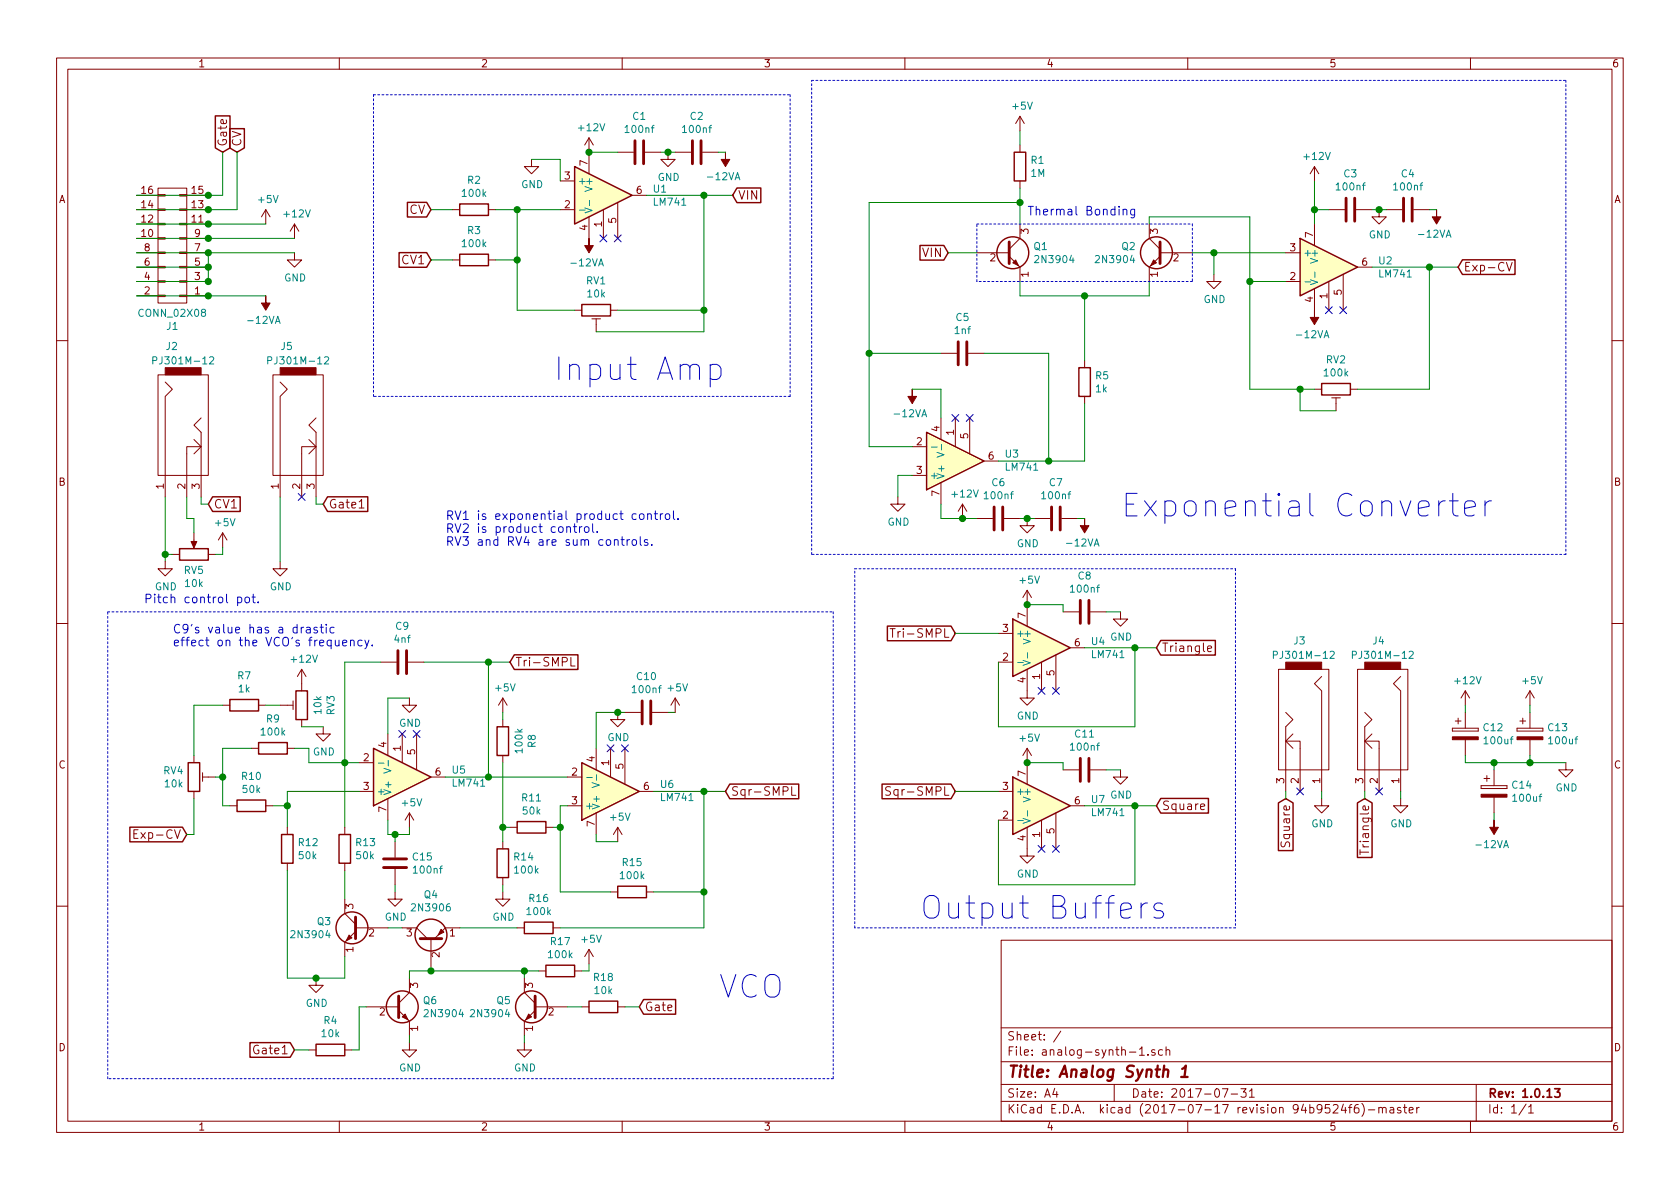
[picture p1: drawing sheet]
EESchema Schematic File Version 2
LIBS:power
LIBS:device
LIBS:transistors
LIBS:conn
LIBS:linear
LIBS:regul
LIBS:74xx
LIBS:cmos4000
LIBS:adc-dac
LIBS:memory
LIBS:xilinx
LIBS:microcontrollers
LIBS:dsp
LIBS:microchip
LIBS:analog_switches
LIBS:motorola
LIBS:texas
LIBS:intel
LIBS:audio
LIBS:interface
LIBS:digital-audio
LIBS:philips
LIBS:display
LIBS:cypress
LIBS:siliconi
LIBS:opto
LIBS:atmel
LIBS:contrib
LIBS:valves
LIBS:eurocad
LIBS:analog-synth-1-cache
EELAYER 26 0
EELAYER END
$Descr A4 11693 8268
encoding utf-8
Sheet 1 1
Title "Analog Synth 1"
Date "2017-07-31"
Rev "1.0.13"
Comp ""
Comment1 ""
Comment2 ""
Comment3 ""
Comment4 ""
$EndDescr
$Comp
L CONN_02X08 J1
U 1 1
P 1200 1700
F 0 "J1" H 1200 2265 50  0000 C CNN
F 1 "CONN_02X08" H 1200 2174 50  0000 C CNN
F 2 "Pin_Headers:Pin_Header_Straight_2x08_Pitch2.54mm" H 1200 500 50  0001 C CNN
F 3 "" H 1200 500 50  0001 C CNN
	1    1200 1700
	-1   0    0    1   
$EndComp
$Comp
L +12V #PWR01
U 1 1
P 2050 1650
F 0 "#PWR01" H 2050 1500 50  0001 C CNN
F 1 "+12V" H 2065 1823 50  0000 C CNN
F 2 "" H 2050 1650 50  0001 C CNN
F 3 "" H 2050 1650 50  0001 C CNN
	1    2050 1650
	1    0    0    -1  
$EndComp
$Comp
L +5V #PWR02
U 1 1
P 1850 1550
F 0 "#PWR02" H 1850 1400 50  0001 C CNN
F 1 "+5V" H 1865 1723 50  0000 C CNN
F 2 "" H 1850 1550 50  0001 C CNN
F 3 "" H 1850 1550 50  0001 C CNN
	1    1850 1550
	1    0    0    -1  
$EndComp
$Comp
L -12VA #PWR03
U 1 1
P 1850 2050
F 0 "#PWR03" H 1850 1900 50  0001 C CNN
F 1 "-12VA" H 1865 2223 50  0000 C CNN
F 2 "" H 1850 2050 50  0001 C CNN
F 3 "" H 1850 2050 50  0001 C CNN
	1    1850 2050
	-1   0    0    1   
$EndComp
$Comp
L GND #PWR04
U 1 1
P 2050 1750
F 0 "#PWR04" H 2050 1500 50  0001 C CNN
F 1 "GND" H 2055 1577 50  0000 C CNN
F 2 "" H 2050 1750 50  0001 C CNN
F 3 "" H 2050 1750 50  0001 C CNN
	1    2050 1750
	1    0    0    -1  
$EndComp
Wire Wire Line
	950  1550 1450 1550
Wire Wire Line
	1450 1550 1850 1550
Connection ~ 1450 1550
Wire Wire Line
	950  1650 1450 1650
Wire Wire Line
	1450 1650 2050 1650
Connection ~ 1450 1650
Wire Wire Line
	950  1750 1450 1750
Wire Wire Line
	1450 1750 2050 1750
Connection ~ 1450 1750
Wire Wire Line
	1450 1750 1450 1850
Wire Wire Line
	1450 1850 1450 1950
Connection ~ 1450 1850
Wire Wire Line
	1450 1950 950  1950
Wire Wire Line
	1450 1850 950  1850
Wire Wire Line
	950  2050 1450 2050
Wire Wire Line
	1450 2050 1850 2050
Connection ~ 1450 2050
Text GLabel 1550 1050 1    60   Input ~ 0
Gate
Text GLabel 1650 1050 1    60   Input ~ 0
CV
Wire Wire Line
	1550 1350 1550 1050
Wire Wire Line
	950  1350 1450 1350
Wire Wire Line
	1450 1350 1550 1350
Wire Wire Line
	1650 1450 1650 1050
Wire Wire Line
	950  1450 1450 1450
Wire Wire Line
	1450 1450 1650 1450
Connection ~ 1450 1350
Connection ~ 1450 1450
Connection ~ 1450 1950
$Comp
L LM741 U1
U 1 1
P 4200 1350
F 0 "U1" H 4541 1396 50  0000 L CNN
F 1 "LM741" H 4541 1305 50  0000 L CNN
F 2 "Housings_DIP:DIP-8_W7.62mm" H 4250 1400 50  0001 C CNN
F 3 "" H 4350 1500 50  0001 C CNN
	1    4200 1350
	1    0    0    -1  
$EndComp
Text GLabel 1450 3500 2    60   Input ~ 0
CV1
Wire Wire Line
	1400 3500 1450 3500
$Comp
L R R2
U 1 1
P 3300 1450
F 0 "R2" V 3093 1450 50  0000 C CNN
F 1 "100k" V 3184 1450 50  0000 C CNN
F 2 "Resistors_THT:R_Axial_DIN0207_L6.3mm_D2.5mm_P10.16mm_Horizontal" V 3230 1450 50  0001 C CNN
F 3 "" H 3300 1450 50  0001 C CNN
	1    3300 1450
	0    1    1    0   
$EndComp
$Comp
L GND #PWR05
U 1 1
P 3700 1100
F 0 "#PWR05" H 3700 850 50  0001 C CNN
F 1 "GND" H 3705 927 50  0000 C CNN
F 2 "" H 3700 1100 50  0001 C CNN
F 3 "" H 3700 1100 50  0001 C CNN
	1    3700 1100
	1    0    0    -1  
$EndComp
Wire Wire Line
	3900 1250 3900 1100
Wire Wire Line
	3900 1100 3700 1100
Wire Wire Line
	3450 1450 3600 1450
Wire Wire Line
	3600 1450 3900 1450
$Comp
L POT_TRIM RV1
U 1 1
P 4150 2150
F 0 "RV1" V 3943 2150 50  0000 C CNN
F 1 "10k" V 4034 2150 50  0000 C CNN
F 2 "Potentiometers:Potentiometer_Trimmer_Bourns_3296Y" H 4150 2150 50  0001 C CNN
F 3 "" H 4150 2150 50  0001 C CNN
	1    4150 2150
	0    1    1    0   
$EndComp
$Comp
L -12VA #PWR06
U 1 1
P 4100 1650
F 0 "#PWR06" H 4100 1500 50  0001 C CNN
F 1 "-12VA" H 4115 1823 50  0000 C CNN
F 2 "" H 4100 1650 50  0001 C CNN
F 3 "" H 4100 1650 50  0001 C CNN
	1    4100 1650
	-1   0    0    1   
$EndComp
$Comp
L +12V #PWR07
U 1 1
P 4100 1050
F 0 "#PWR07" H 4100 900 50  0001 C CNN
F 1 "+12V" H 4115 1223 50  0000 C CNN
F 2 "" H 4100 1050 50  0001 C CNN
F 3 "" H 4100 1050 50  0001 C CNN
	1    4100 1050
	1    0    0    -1  
$EndComp
Wire Wire Line
	4300 2150 4900 2150
Wire Wire Line
	4500 1350 4900 1350
Wire Wire Line
	4900 1350 5100 1350
Wire Wire Line
	4900 2300 4150 2300
Connection ~ 4900 2150
Wire Wire Line
	4900 1350 4900 2150
Wire Wire Line
	4900 2150 4900 2300
Connection ~ 3600 1450
Text GLabel 3000 1450 0    60   Input ~ 0
CV
Text GLabel 3000 1800 0    60   Input ~ 0
CV1
$Comp
L R R3
U 1 1
P 3300 1800
F 0 "R3" V 3093 1800 50  0000 C CNN
F 1 "100k" V 3184 1800 50  0000 C CNN
F 2 "Resistors_THT:R_Axial_DIN0207_L6.3mm_D2.5mm_P10.16mm_Horizontal" V 3230 1800 50  0001 C CNN
F 3 "" H 3300 1800 50  0001 C CNN
	1    3300 1800
	0    1    1    0   
$EndComp
Wire Wire Line
	3600 1800 3450 1800
Connection ~ 3600 1800
Wire Wire Line
	3150 1450 3000 1450
Wire Wire Line
	3150 1800 3000 1800
Text GLabel 5100 1350 2    60   Input ~ 0
VIN
Connection ~ 4900 1350
Wire Notes Line
	2600 650  5500 650 
Wire Notes Line
	5500 650  5500 2750
Wire Notes Line
	5500 2750 2600 2750
Wire Notes Line
	2600 2750 2600 650 
Text Notes 3850 2650 0    157  ~ 0
Input Amp
$Comp
L LM741 U3
U 1 1
P 6650 3200
F 0 "U3" H 6991 3154 50  0000 L CNN
F 1 "LM741" H 6991 3245 50  0000 L CNN
F 2 "Housings_DIP:DIP-8_W7.62mm" H 6700 3250 50  0001 C CNN
F 3 "" H 6800 3350 50  0001 C CNN
	1    6650 3200
	1    0    0    1   
$EndComp
$Comp
L -12VA #PWR08
U 1 1
P 6350 2700
F 0 "#PWR08" H 6350 2550 50  0001 C CNN
F 1 "-12VA" H 6365 2873 50  0000 C CNN
F 2 "" H 6350 2700 50  0001 C CNN
F 3 "" H 6350 2700 50  0001 C CNN
	1    6350 2700
	-1   0    0    1   
$EndComp
$Comp
L +12V #PWR09
U 1 1
P 6700 3600
F 0 "#PWR09" H 6700 3450 50  0001 C CNN
F 1 "+12V" H 6715 3773 50  0000 C CNN
F 2 "" H 6700 3600 50  0001 C CNN
F 3 "" H 6700 3600 50  0001 C CNN
	1    6700 3600
	1    0    0    -1  
$EndComp
Wire Wire Line
	6550 3600 6700 3600
Wire Wire Line
	6700 3600 6800 3600
Wire Wire Line
	6550 3600 6550 3500
Wire Wire Line
	6550 2900 6550 2700
Wire Wire Line
	6550 2700 6350 2700
$Comp
L GND #PWR010
U 1 1
P 6250 3450
F 0 "#PWR010" H 6250 3200 50  0001 C CNN
F 1 "GND" H 6255 3277 50  0000 C CNN
F 2 "" H 6250 3450 50  0001 C CNN
F 3 "" H 6250 3450 50  0001 C CNN
	1    6250 3450
	1    0    0    -1  
$EndComp
Wire Wire Line
	6350 3300 6250 3300
Wire Wire Line
	6250 3300 6250 3450
$Comp
L C C5
U 1 1
P 6700 2450
F 0 "C5" V 6448 2450 50  0000 C CNN
F 1 "1nf" V 6539 2450 50  0000 C CNN
F 2 "Capacitors_THT:C_Disc_D3.8mm_W2.6mm_P2.50mm" H 6738 2300 50  0001 C CNN
F 3 "" H 6700 2450 50  0001 C CNN
	1    6700 2450
	0    1    1    0   
$EndComp
$Comp
L 2N3904 Q1
U 1 1
P 7000 1750
F 0 "Q1" H 7191 1796 50  0000 L CNN
F 1 "2N3904" H 7191 1705 50  0000 L CNN
F 2 "TO_SOT_Packages_THT:TO-92_Inline_Wide" H 7200 1675 50  0001 L CIN
F 3 "" H 7000 1750 50  0001 L CNN
	1    7000 1750
	1    0    0    -1  
$EndComp
$Comp
L 2N3904 Q2
U 1 1
P 8100 1750
F 0 "Q2" H 8291 1796 50  0000 L CNN
F 1 "2N3904" H 8291 1705 50  0000 L CNN
F 2 "TO_SOT_Packages_THT:TO-92_Inline_Wide" H 8300 1675 50  0001 L CIN
F 3 "" H 8100 1750 50  0001 L CNN
	1    8100 1750
	-1   0    0    -1  
$EndComp
Wire Wire Line
	8000 2050 8000 1950
Wire Wire Line
	7100 2050 7550 2050
Wire Wire Line
	7550 2050 8000 2050
Wire Wire Line
	7100 2050 7100 1950
$Comp
L R R1
U 1 1
P 7100 1150
F 0 "R1" H 7170 1196 50  0000 L CNN
F 1 "1M" H 7170 1105 50  0000 L CNN
F 2 "Resistors_THT:R_Axial_DIN0207_L6.3mm_D2.5mm_P10.16mm_Horizontal" V 7030 1150 50  0001 C CNN
F 3 "" H 7100 1150 50  0001 C CNN
	1    7100 1150
	1    0    0    -1  
$EndComp
$Comp
L +5V #PWR011
U 1 1
P 7100 900
F 0 "#PWR011" H 7100 750 50  0001 C CNN
F 1 "+5V" H 7115 1073 50  0000 C CNN
F 2 "" H 7100 900 50  0001 C CNN
F 3 "" H 7100 900 50  0001 C CNN
	1    7100 900 
	1    0    0    -1  
$EndComp
Wire Wire Line
	7100 900  7100 1000
Wire Wire Line
	7100 1300 7100 1400
Wire Wire Line
	7100 1400 7100 1550
$Comp
L GND #PWR012
U 1 1
P 8450 1900
F 0 "#PWR012" H 8450 1650 50  0001 C CNN
F 1 "GND" H 8455 1727 50  0000 C CNN
F 2 "" H 8450 1900 50  0001 C CNN
F 3 "" H 8450 1900 50  0001 C CNN
	1    8450 1900
	1    0    0    -1  
$EndComp
Wire Wire Line
	8450 1900 8450 1750
Wire Wire Line
	8300 1750 8450 1750
Wire Wire Line
	8450 1750 8950 1750
Text GLabel 6600 1750 0    60   Input ~ 0
VIN
Wire Wire Line
	6600 1750 6800 1750
$Comp
L R R5
U 1 1
P 7550 2650
F 0 "R5" H 7620 2696 50  0000 L CNN
F 1 "1k" H 7620 2605 50  0000 L CNN
F 2 "Resistors_THT:R_Axial_DIN0207_L6.3mm_D2.5mm_P10.16mm_Horizontal" V 7480 2650 50  0001 C CNN
F 3 "" H 7550 2650 50  0001 C CNN
	1    7550 2650
	1    0    0    -1  
$EndComp
Wire Wire Line
	7550 2500 7550 2050
Connection ~ 7550 2050
Wire Wire Line
	7550 3200 7550 2800
Wire Wire Line
	6950 3200 7300 3200
Wire Wire Line
	7300 3200 7550 3200
Wire Wire Line
	7300 3200 7300 2450
Wire Wire Line
	7300 2450 6850 2450
Connection ~ 7300 3200
Wire Wire Line
	7100 1400 6050 1400
Wire Wire Line
	6050 1400 6050 2450
Wire Wire Line
	6050 2450 6050 3100
Wire Wire Line
	6050 3100 6350 3100
Connection ~ 7100 1400
Wire Wire Line
	6550 2450 6050 2450
Connection ~ 6050 2450
Wire Notes Line
	6800 1550 8300 1550
Wire Notes Line
	8300 1550 8300 1950
Wire Notes Line
	8300 1950 6800 1950
Wire Notes Line
	6800 1950 6800 1550
Text Notes 7150 1500 0    60   ~ 0
Thermal Bonding
$Comp
L LM741 U2
U 1 1
P 9250 1850
F 0 "U2" H 9591 1896 50  0000 L CNN
F 1 "LM741" H 9591 1805 50  0000 L CNN
F 2 "Housings_DIP:DIP-8_W7.62mm" H 9300 1900 50  0001 C CNN
F 3 "" H 9400 2000 50  0001 C CNN
	1    9250 1850
	1    0    0    -1  
$EndComp
Wire Wire Line
	8000 1550 8000 1500
Wire Wire Line
	8000 1500 8700 1500
Wire Wire Line
	8700 1500 8700 1950
Wire Wire Line
	8700 1950 8700 2700
Wire Wire Line
	8700 1950 8950 1950
Connection ~ 8450 1750
$Comp
L +12V #PWR013
U 1 1
P 9150 1250
F 0 "#PWR013" H 9150 1100 50  0001 C CNN
F 1 "+12V" H 9165 1423 50  0000 C CNN
F 2 "" H 9150 1250 50  0001 C CNN
F 3 "" H 9150 1250 50  0001 C CNN
	1    9150 1250
	1    0    0    -1  
$EndComp
$Comp
L -12VA #PWR014
U 1 1
P 9150 2150
F 0 "#PWR014" H 9150 2000 50  0001 C CNN
F 1 "-12VA" H 9165 2323 50  0000 C CNN
F 2 "" H 9150 2150 50  0001 C CNN
F 3 "" H 9150 2150 50  0001 C CNN
	1    9150 2150
	-1   0    0    1   
$EndComp
NoConn ~ 4300 1650
NoConn ~ 4200 1650
NoConn ~ 9350 2150
NoConn ~ 9250 2150
NoConn ~ 6750 2900
NoConn ~ 6650 2900
$Comp
L POT_TRIM RV2
U 1 1
P 9300 2700
F 0 "RV2" V 9093 2700 50  0000 C CNN
F 1 "100k" V 9184 2700 50  0000 C CNN
F 2 "Potentiometers:Potentiometer_Trimmer_Bourns_3296Y" H 9300 2700 50  0001 C CNN
F 3 "" H 9300 2700 50  0001 C CNN
	1    9300 2700
	0    1    1    0   
$EndComp
Connection ~ 8700 1950
Wire Wire Line
	9950 2700 9950 1850
Wire Wire Line
	9550 1850 9950 1850
Wire Wire Line
	9950 1850 10150 1850
Wire Wire Line
	9050 2700 9050 2850
Wire Wire Line
	9050 2850 9300 2850
Connection ~ 9050 2700
Text GLabel 10150 1850 2    60   Input ~ 0
Exp-CV
Connection ~ 9950 1850
Wire Notes Line
	5650 550  10900 550 
Wire Notes Line
	10900 550  10900 3850
Wire Notes Line
	10900 3850 5650 3850
Wire Notes Line
	5650 3850 5650 550 
Text Notes 7800 3600 0    157  ~ 0
Exponential Converter
Text GLabel 1300 5800 0    60   Input ~ 0
Exp-CV
$Comp
L R R10
U 1 1
P 1750 5600
F 0 "R10" V 1543 5600 50  0000 C CNN
F 1 "50k" V 1634 5600 50  0000 C CNN
F 2 "Resistors_THT:R_Axial_DIN0207_L6.3mm_D2.5mm_P10.16mm_Horizontal" V 1680 5600 50  0001 C CNN
F 3 "" H 1750 5600 50  0001 C CNN
	1    1750 5600
	0    1    1    0   
$EndComp
$Comp
L LM741 U5
U 1 1
P 2800 5400
F 0 "U5" H 3141 5354 50  0000 L CNN
F 1 "LM741" H 3141 5445 50  0000 L CNN
F 2 "Housings_DIP:DIP-8_W7.62mm" H 2850 5450 50  0001 C CNN
F 3 "" H 2950 5550 50  0001 C CNN
	1    2800 5400
	1    0    0    1   
$EndComp
Wire Wire Line
	1900 5600 2000 5600
Wire Wire Line
	2000 5500 2000 5600
Wire Wire Line
	2000 5600 2000 5750
Wire Wire Line
	2000 5500 2500 5500
$Comp
L R R12
U 1 1
P 2000 5900
F 0 "R12" H 2070 5946 50  0000 L CNN
F 1 "50k" H 2070 5855 50  0000 L CNN
F 2 "Resistors_THT:R_Axial_DIN0207_L6.3mm_D2.5mm_P10.16mm_Horizontal" V 1930 5900 50  0001 C CNN
F 3 "" H 2000 5900 50  0001 C CNN
	1    2000 5900
	1    0    0    -1  
$EndComp
Connection ~ 2000 5600
Wire Wire Line
	2400 4600 2400 5300
Wire Wire Line
	2400 5300 2400 5750
Connection ~ 2400 5300
$Comp
L 2N3904 Q3
U 1 1
P 2500 6450
F 0 "Q3" H 2691 6496 50  0000 L CNN
F 1 "2N3904" H 2691 6405 50  0000 L CNN
F 2 "TO_SOT_Packages_THT:TO-92_Inline_Wide" H 2700 6375 50  0001 L CIN
F 3 "" H 2500 6450 50  0001 L CNN
	1    2500 6450
	-1   0    0    -1  
$EndComp
Wire Wire Line
	2400 6050 2400 6250
$Comp
L GND #PWR015
U 1 1
P 2200 6800
F 0 "#PWR015" H 2200 6550 50  0001 C CNN
F 1 "GND" H 2205 6627 50  0000 C CNN
F 2 "" H 2200 6800 50  0001 C CNN
F 3 "" H 2200 6800 50  0001 C CNN
	1    2200 6800
	1    0    0    -1  
$EndComp
Wire Wire Line
	2000 6800 2200 6800
Wire Wire Line
	2200 6800 2400 6800
Wire Wire Line
	2400 6800 2400 6650
Wire Wire Line
	2000 6800 2000 6050
Connection ~ 2200 6800
Wire Wire Line
	2700 5800 2700 5700
Wire Wire Line
	2700 5100 2700 4850
Wire Wire Line
	2700 4850 2850 4850
$Comp
L C C9
U 1 1
P 2800 4600
F 0 "C9" V 2548 4600 50  0000 C CNN
F 1 "4nf" V 2639 4600 50  0000 C CNN
F 2 "Capacitors_THT:C_Rect_L7.0mm_W3.5mm_P2.50mm_P5.00mm" H 2838 4450 50  0001 C CNN
F 3 "" H 2800 4600 50  0001 C CNN
	1    2800 4600
	0    1    1    0   
$EndComp
Wire Wire Line
	2650 4600 2400 4600
Wire Wire Line
	2950 4600 3400 4600
Wire Wire Line
	3400 4600 3550 4600
Wire Wire Line
	3400 4600 3400 5400
Wire Wire Line
	3100 5400 3400 5400
Wire Wire Line
	3400 5400 3950 5400
Text GLabel 3550 4600 2    60   Input ~ 0
Tri-SMPL
Connection ~ 3400 4600
$Comp
L LM741 U6
U 1 1
P 4250 5500
F 0 "U6" H 4591 5454 50  0000 L CNN
F 1 "LM741" H 4591 5545 50  0000 L CNN
F 2 "Housings_DIP:DIP-8_W7.62mm" H 4300 5550 50  0001 C CNN
F 3 "" H 4400 5650 50  0001 C CNN
	1    4250 5500
	1    0    0    1   
$EndComp
Connection ~ 3400 5400
$Comp
L GND #PWR016
U 1 1
P 2850 4850
F 0 "#PWR016" H 2850 4600 50  0001 C CNN
F 1 "GND" H 2855 4677 50  0000 C CNN
F 2 "" H 2850 4850 50  0001 C CNN
F 3 "" H 2850 4850 50  0001 C CNN
	1    2850 4850
	1    0    0    -1  
$EndComp
$Comp
L +5V #PWR017
U 1 1
P 2850 5750
F 0 "#PWR017" H 2850 5600 50  0001 C CNN
F 1 "+5V" H 2865 5923 50  0000 C CNN
F 2 "" H 2850 5750 50  0001 C CNN
F 3 "" H 2850 5750 50  0001 C CNN
	1    2850 5750
	1    0    0    -1  
$EndComp
$Comp
L R R8
U 1 1
P 3500 5150
F 0 "R8" V 3293 5150 50  0000 C CNN
F 1 "100k" V 3384 5150 50  0000 C CNN
F 2 "Resistors_THT:R_Axial_DIN0207_L6.3mm_D2.5mm_P10.16mm_Horizontal" V 3430 5150 50  0001 C CNN
F 3 "" H 3500 5150 50  0001 C CNN
	1    3500 5150
	-1   0    0    1   
$EndComp
Wire Wire Line
	2850 5800 2850 5750
$Comp
L R R14
U 1 1
P 3500 6000
F 0 "R14" H 3570 6046 50  0000 L CNN
F 1 "100k" H 3570 5955 50  0000 L CNN
F 2 "Resistors_THT:R_Axial_DIN0207_L6.3mm_D2.5mm_P10.16mm_Horizontal" V 3430 6000 50  0001 C CNN
F 3 "" H 3500 6000 50  0001 C CNN
	1    3500 6000
	1    0    0    -1  
$EndComp
$Comp
L GND #PWR018
U 1 1
P 3500 6200
F 0 "#PWR018" H 3500 5950 50  0001 C CNN
F 1 "GND" H 3505 6027 50  0000 C CNN
F 2 "" H 3500 6200 50  0001 C CNN
F 3 "" H 3500 6200 50  0001 C CNN
	1    3500 6200
	1    0    0    -1  
$EndComp
$Comp
L R R11
U 1 1
P 3700 5750
F 0 "R11" V 3493 5750 50  0000 C CNN
F 1 "50k" V 3584 5750 50  0000 C CNN
F 2 "Resistors_THT:R_Axial_DIN0207_L6.3mm_D2.5mm_P10.16mm_Horizontal" V 3630 5750 50  0001 C CNN
F 3 "" H 3700 5750 50  0001 C CNN
	1    3700 5750
	0    1    1    0   
$EndComp
$Comp
L R R15
U 1 1
P 4400 6200
F 0 "R15" V 4193 6200 50  0000 C CNN
F 1 "100k" V 4284 6200 50  0000 C CNN
F 2 "Resistors_THT:R_Axial_DIN0207_L6.3mm_D2.5mm_P10.16mm_Horizontal" V 4330 6200 50  0001 C CNN
F 3 "" H 4400 6200 50  0001 C CNN
	1    4400 6200
	0    1    1    0   
$EndComp
Wire Wire Line
	3900 6200 4250 6200
Wire Wire Line
	3900 5600 3900 5750
Wire Wire Line
	3900 5750 3900 6200
Wire Wire Line
	3900 5600 3950 5600
Wire Wire Line
	4550 6200 4900 6200
Wire Wire Line
	4900 5500 4900 6200
Wire Wire Line
	4900 6200 4900 6450
Wire Wire Line
	4550 5500 4900 5500
Wire Wire Line
	4900 5500 5050 5500
$Comp
L R R16
U 1 1
P 3750 6450
F 0 "R16" V 3543 6450 50  0000 C CNN
F 1 "100k" V 3634 6450 50  0000 C CNN
F 2 "Resistors_THT:R_Axial_DIN0207_L6.3mm_D2.5mm_P10.16mm_Horizontal" V 3680 6450 50  0001 C CNN
F 3 "" H 3750 6450 50  0001 C CNN
	1    3750 6450
	0    1    1    0   
$EndComp
Wire Wire Line
	4900 6450 3900 6450
Connection ~ 4900 6200
Text GLabel 5050 5500 2    60   Input ~ 0
Sqr-SMPL
Connection ~ 4900 5500
NoConn ~ 2800 5100
NoConn ~ 2900 5100
NoConn ~ 4250 5200
NoConn ~ 4350 5200
$Comp
L GND #PWR019
U 1 1
P 4300 4950
F 0 "#PWR019" H 4300 4700 50  0001 C CNN
F 1 "GND" H 4305 4777 50  0000 C CNN
F 2 "" H 4300 4950 50  0001 C CNN
F 3 "" H 4300 4950 50  0001 C CNN
	1    4300 4950
	1    0    0    -1  
$EndComp
Wire Wire Line
	4150 4950 4300 4950
Wire Wire Line
	4300 4950 4350 4950
Wire Wire Line
	4150 4950 4150 5200
$Comp
L +5V #PWR020
U 1 1
P 4300 5850
F 0 "#PWR020" H 4300 5700 50  0001 C CNN
F 1 "+5V" H 4315 6023 50  0000 C CNN
F 2 "" H 4300 5850 50  0001 C CNN
F 3 "" H 4300 5850 50  0001 C CNN
	1    4300 5850
	1    0    0    -1  
$EndComp
Wire Wire Line
	4300 5850 4150 5850
Wire Wire Line
	4150 5850 4150 5800
Wire Notes Line
	750  4250 5800 4250
Wire Notes Line
	5800 4250 5800 7500
Wire Notes Line
	5800 7500 750  7500
Wire Notes Line
	750  7500 750  4250
Text Notes 5000 6950 0    157  ~ 0
VCO
Text GLabel 6650 4400 0    60   Input ~ 0
Tri-SMPL
Text GLabel 6650 5500 0    60   Input ~ 0
Sqr-SMPL
$Comp
L LM741 U4
U 1 1
P 7250 4500
F 0 "U4" H 7591 4546 50  0000 L CNN
F 1 "LM741" H 7591 4455 50  0000 L CNN
F 2 "Housings_DIP:DIP-8_W7.62mm" H 7300 4550 50  0001 C CNN
F 3 "" H 7400 4650 50  0001 C CNN
	1    7250 4500
	1    0    0    -1  
$EndComp
$Comp
L LM741 U7
U 1 1
P 7250 5600
F 0 "U7" H 7591 5646 50  0000 L CNN
F 1 "LM741" H 7591 5555 50  0000 L CNN
F 2 "Housings_DIP:DIP-8_W7.62mm" H 7300 5650 50  0001 C CNN
F 3 "" H 7400 5750 50  0001 C CNN
	1    7250 5600
	1    0    0    -1  
$EndComp
Wire Wire Line
	6650 4400 6950 4400
Wire Wire Line
	6650 5500 6950 5500
Wire Wire Line
	6950 4600 6950 5050
Wire Wire Line
	6950 5050 7900 5050
Wire Wire Line
	7900 5050 7900 4500
Wire Wire Line
	7550 4500 7900 4500
Wire Wire Line
	7900 4500 8050 4500
Wire Wire Line
	6950 5700 6950 6150
Wire Wire Line
	6950 6150 7900 6150
Wire Wire Line
	7900 6150 7900 5600
Wire Wire Line
	7550 5600 7900 5600
Wire Wire Line
	7900 5600 8050 5600
$Comp
L GND #PWR021
U 1 1
P 7150 4800
F 0 "#PWR021" H 7150 4550 50  0001 C CNN
F 1 "GND" H 7155 4627 50  0000 C CNN
F 2 "" H 7150 4800 50  0001 C CNN
F 3 "" H 7150 4800 50  0001 C CNN
	1    7150 4800
	1    0    0    -1  
$EndComp
$Comp
L GND #PWR022
U 1 1
P 7150 5900
F 0 "#PWR022" H 7150 5650 50  0001 C CNN
F 1 "GND" H 7155 5727 50  0000 C CNN
F 2 "" H 7150 5900 50  0001 C CNN
F 3 "" H 7150 5900 50  0001 C CNN
	1    7150 5900
	1    0    0    -1  
$EndComp
$Comp
L +5V #PWR023
U 1 1
P 7150 4200
F 0 "#PWR023" H 7150 4050 50  0001 C CNN
F 1 "+5V" H 7165 4373 50  0000 C CNN
F 2 "" H 7150 4200 50  0001 C CNN
F 3 "" H 7150 4200 50  0001 C CNN
	1    7150 4200
	1    0    0    -1  
$EndComp
$Comp
L +5V #PWR024
U 1 1
P 7150 5300
F 0 "#PWR024" H 7150 5150 50  0001 C CNN
F 1 "+5V" H 7165 5473 50  0000 C CNN
F 2 "" H 7150 5300 50  0001 C CNN
F 3 "" H 7150 5300 50  0001 C CNN
	1    7150 5300
	1    0    0    -1  
$EndComp
Text GLabel 8050 4500 2    60   Input ~ 0
Triangle
Connection ~ 7900 4500
Text GLabel 8050 5600 2    60   Input ~ 0
Square
Connection ~ 7900 5600
Text GLabel 9500 5550 3    60   Input ~ 0
Triangle
Text GLabel 8950 5550 3    60   Input ~ 0
Square
Wire Notes Line
	5950 3950 8600 3950
Wire Notes Line
	8600 3950 8600 6450
Wire Notes Line
	8600 6450 5950 6450
Wire Notes Line
	5950 6450 5950 3950
Text Notes 6400 6400 0    157  ~ 0
Output Buffers
NoConn ~ 7350 4800
NoConn ~ 7250 4800
NoConn ~ 7350 5900
NoConn ~ 7250 5900
Wire Wire Line
	3600 6450 3200 6450
Wire Wire Line
	2800 6450 2700 6450
$Comp
L 2N3904 Q5
U 1 1
P 3750 7000
F 0 "Q5" H 3941 7046 50  0000 L CNN
F 1 "2N3904" H 3941 6955 50  0000 L CNN
F 2 "TO_SOT_Packages_THT:TO-92_Inline_Wide" H 3950 6925 50  0001 L CIN
F 3 "" H 3750 7000 50  0001 L CNN
	1    3750 7000
	-1   0    0    -1  
$EndComp
Wire Wire Line
	3650 6750 3650 6800
$Comp
L R R17
U 1 1
P 3900 6750
F 0 "R17" V 3693 6750 50  0000 C CNN
F 1 "100k" V 3784 6750 50  0000 C CNN
F 2 "Resistors_THT:R_Axial_DIN0207_L6.3mm_D2.5mm_P10.16mm_Horizontal" V 3830 6750 50  0001 C CNN
F 3 "" H 3900 6750 50  0001 C CNN
	1    3900 6750
	0    1    1    0   
$EndComp
$Comp
L +5V #PWR025
U 1 1
P 4100 6700
F 0 "#PWR025" H 4100 6550 50  0001 C CNN
F 1 "+5V" H 4115 6873 50  0000 C CNN
F 2 "" H 4100 6700 50  0001 C CNN
F 3 "" H 4100 6700 50  0001 C CNN
	1    4100 6700
	1    0    0    -1  
$EndComp
Wire Wire Line
	4100 6700 4100 6750
Wire Wire Line
	4100 6750 4050 6750
$Comp
L GND #PWR026
U 1 1
P 3650 7250
F 0 "#PWR026" H 3650 7000 50  0001 C CNN
F 1 "GND" H 3655 7077 50  0000 C CNN
F 2 "" H 3650 7250 50  0001 C CNN
F 3 "" H 3650 7250 50  0001 C CNN
	1    3650 7250
	1    0    0    -1  
$EndComp
Wire Wire Line
	3650 7200 3650 7250
$Comp
L R R18
U 1 1
P 4200 7000
F 0 "R18" V 3993 7000 50  0000 C CNN
F 1 "10k" V 4084 7000 50  0000 C CNN
F 2 "Resistors_THT:R_Axial_DIN0207_L6.3mm_D2.5mm_P10.16mm_Horizontal" V 4130 7000 50  0001 C CNN
F 3 "" H 4200 7000 50  0001 C CNN
	1    4200 7000
	0    1    1    0   
$EndComp
Wire Wire Line
	4050 7000 3950 7000
Text GLabel 4450 7000 2    60   Input ~ 0
Gate
Wire Wire Line
	4450 7000 4350 7000
$Comp
L C C1
U 1 1
P 4450 1050
F 0 "C1" V 4198 1050 50  0000 C CNN
F 1 "100nf" V 4289 1050 50  0000 C CNN
F 2 "Capacitors_THT:C_Disc_D5.0mm_W2.5mm_P2.50mm" H 4488 900 50  0001 C CNN
F 3 "" H 4450 1050 50  0001 C CNN
	1    4450 1050
	0    1    1    0   
$EndComp
Wire Wire Line
	4300 1050 4100 1050
$Comp
L GND #PWR027
U 1 1
P 4650 1050
F 0 "#PWR027" H 4650 800 50  0001 C CNN
F 1 "GND" H 4655 877 50  0000 C CNN
F 2 "" H 4650 1050 50  0001 C CNN
F 3 "" H 4650 1050 50  0001 C CNN
	1    4650 1050
	1    0    0    -1  
$EndComp
$Comp
L C C2
U 1 1
P 4850 1050
F 0 "C2" V 4598 1050 50  0000 C CNN
F 1 "100nf" V 4689 1050 50  0000 C CNN
F 2 "Capacitors_THT:C_Disc_D5.0mm_W2.5mm_P2.50mm" H 4888 900 50  0001 C CNN
F 3 "" H 4850 1050 50  0001 C CNN
	1    4850 1050
	0    1    1    0   
$EndComp
Wire Wire Line
	4600 1050 4650 1050
Wire Wire Line
	4650 1050 4700 1050
Connection ~ 4650 1050
$Comp
L -12VA #PWR028
U 1 1
P 5050 1050
F 0 "#PWR028" H 5050 900 50  0001 C CNN
F 1 "-12VA" H 5065 1223 50  0000 C CNN
F 2 "" H 5050 1050 50  0001 C CNN
F 3 "" H 5050 1050 50  0001 C CNN
	1    5050 1050
	-1   0    0    1   
$EndComp
Wire Wire Line
	5050 1050 5000 1050
Connection ~ 4100 1050
$Comp
L C C6
U 1 1
P 6950 3600
F 0 "C6" V 6698 3600 50  0000 C CNN
F 1 "100nf" V 6789 3600 50  0000 C CNN
F 2 "Capacitors_THT:C_Disc_D5.0mm_W2.5mm_P2.50mm" H 6988 3450 50  0001 C CNN
F 3 "" H 6950 3600 50  0001 C CNN
	1    6950 3600
	0    1    1    0   
$EndComp
$Comp
L GND #PWR029
U 1 1
P 7150 3600
F 0 "#PWR029" H 7150 3350 50  0001 C CNN
F 1 "GND" H 7155 3427 50  0000 C CNN
F 2 "" H 7150 3600 50  0001 C CNN
F 3 "" H 7150 3600 50  0001 C CNN
	1    7150 3600
	1    0    0    -1  
$EndComp
$Comp
L -12VA #PWR030
U 1 1
P 7550 3600
F 0 "#PWR030" H 7550 3450 50  0001 C CNN
F 1 "-12VA" H 7565 3773 50  0000 C CNN
F 2 "" H 7550 3600 50  0001 C CNN
F 3 "" H 7550 3600 50  0001 C CNN
	1    7550 3600
	-1   0    0    1   
$EndComp
$Comp
L C C7
U 1 1
P 7350 3600
F 0 "C7" V 7098 3600 50  0000 C CNN
F 1 "100nf" V 7189 3600 50  0000 C CNN
F 2 "Capacitors_THT:C_Disc_D5.0mm_W2.5mm_P2.50mm" H 7388 3450 50  0001 C CNN
F 3 "" H 7350 3600 50  0001 C CNN
	1    7350 3600
	0    1    1    0   
$EndComp
Connection ~ 6700 3600
Wire Wire Line
	7100 3600 7150 3600
Wire Wire Line
	7150 3600 7200 3600
Connection ~ 7150 3600
Wire Wire Line
	7500 3600 7550 3600
$Comp
L C C3
U 1 1
P 9400 1450
F 0 "C3" V 9148 1450 50  0000 C CNN
F 1 "100nf" V 9239 1450 50  0000 C CNN
F 2 "Capacitors_THT:C_Disc_D5.0mm_W2.5mm_P2.50mm" H 9438 1300 50  0001 C CNN
F 3 "" H 9400 1450 50  0001 C CNN
	1    9400 1450
	0    1    1    0   
$EndComp
$Comp
L C C4
U 1 1
P 9800 1450
F 0 "C4" V 9548 1450 50  0000 C CNN
F 1 "100nf" V 9639 1450 50  0000 C CNN
F 2 "Capacitors_THT:C_Disc_D5.0mm_W2.5mm_P2.50mm" H 9838 1300 50  0001 C CNN
F 3 "" H 9800 1450 50  0001 C CNN
	1    9800 1450
	0    1    1    0   
$EndComp
$Comp
L GND #PWR031
U 1 1
P 9600 1450
F 0 "#PWR031" H 9600 1200 50  0001 C CNN
F 1 "GND" H 9605 1277 50  0000 C CNN
F 2 "" H 9600 1450 50  0001 C CNN
F 3 "" H 9600 1450 50  0001 C CNN
	1    9600 1450
	1    0    0    -1  
$EndComp
$Comp
L -12VA #PWR032
U 1 1
P 10000 1450
F 0 "#PWR032" H 10000 1300 50  0001 C CNN
F 1 "-12VA" H 10015 1623 50  0000 C CNN
F 2 "" H 10000 1450 50  0001 C CNN
F 3 "" H 10000 1450 50  0001 C CNN
	1    10000 1450
	-1   0    0    1   
$EndComp
Wire Wire Line
	10000 1450 9950 1450
Wire Wire Line
	9550 1450 9600 1450
Wire Wire Line
	9600 1450 9650 1450
Connection ~ 9600 1450
$Comp
L C C15
U 1 1
P 2750 6000
F 0 "C15" H 2865 6046 50  0000 L CNN
F 1 "100nf" H 2865 5955 50  0000 L CNN
F 2 "Capacitors_THT:C_Disc_D5.0mm_W2.5mm_P2.50mm" H 2788 5850 50  0001 C CNN
F 3 "" H 2750 6000 50  0001 C CNN
	1    2750 6000
	1    0    0    -1  
$EndComp
$Comp
L GND #PWR033
U 1 1
P 2750 6200
F 0 "#PWR033" H 2750 5950 50  0001 C CNN
F 1 "GND" H 2755 6027 50  0000 C CNN
F 2 "" H 2750 6200 50  0001 C CNN
F 3 "" H 2750 6200 50  0001 C CNN
	1    2750 6200
	1    0    0    -1  
$EndComp
Wire Wire Line
	2750 6150 2750 6200
Wire Wire Line
	2750 5850 2750 5800
Connection ~ 2750 5800
$Comp
L C C10
U 1 1
P 4500 4950
F 0 "C10" V 4248 4950 50  0000 C CNN
F 1 "100nf" V 4339 4950 50  0000 C CNN
F 2 "Capacitors_THT:C_Disc_D5.0mm_W2.5mm_P2.50mm" H 4538 4800 50  0001 C CNN
F 3 "" H 4500 4950 50  0001 C CNN
	1    4500 4950
	0    1    1    0   
$EndComp
Wire Wire Line
	4700 4950 4650 4950
$Comp
L +5V #PWR034
U 1 1
P 4700 4950
F 0 "#PWR034" H 4700 4800 50  0001 C CNN
F 1 "+5V" H 4715 5123 50  0000 C CNN
F 2 "" H 4700 4950 50  0001 C CNN
F 3 "" H 4700 4950 50  0001 C CNN
	1    4700 4950
	1    0    0    -1  
$EndComp
Connection ~ 4300 4950
$Comp
L C C8
U 1 1
P 7550 4250
F 0 "C8" V 7298 4250 50  0000 C CNN
F 1 "100nf" V 7389 4250 50  0000 C CNN
F 2 "Capacitors_THT:C_Disc_D5.0mm_W2.5mm_P2.50mm" H 7588 4100 50  0001 C CNN
F 3 "" H 7550 4250 50  0001 C CNN
	1    7550 4250
	0    1    1    0   
$EndComp
$Comp
L GND #PWR035
U 1 1
P 7800 4250
F 0 "#PWR035" H 7800 4000 50  0001 C CNN
F 1 "GND" H 7805 4077 50  0000 C CNN
F 2 "" H 7800 4250 50  0001 C CNN
F 3 "" H 7800 4250 50  0001 C CNN
	1    7800 4250
	1    0    0    -1  
$EndComp
Wire Wire Line
	7800 4250 7700 4250
Wire Wire Line
	7400 4250 7400 4200
Wire Wire Line
	7400 4200 7150 4200
Connection ~ 7150 4200
$Comp
L C C11
U 1 1
P 7550 5350
F 0 "C11" V 7298 5350 50  0000 C CNN
F 1 "100nf" V 7389 5350 50  0000 C CNN
F 2 "Capacitors_THT:C_Disc_D5.0mm_W2.5mm_P2.50mm" H 7588 5200 50  0001 C CNN
F 3 "" H 7550 5350 50  0001 C CNN
	1    7550 5350
	0    1    1    0   
$EndComp
Wire Wire Line
	7400 5350 7400 5300
Wire Wire Line
	7400 5300 7150 5300
$Comp
L GND #PWR036
U 1 1
P 7800 5350
F 0 "#PWR036" H 7800 5100 50  0001 C CNN
F 1 "GND" H 7805 5177 50  0000 C CNN
F 2 "" H 7800 5350 50  0001 C CNN
F 3 "" H 7800 5350 50  0001 C CNN
	1    7800 5350
	1    0    0    -1  
$EndComp
Wire Wire Line
	7800 5350 7700 5350
Connection ~ 7150 5300
$Comp
L CP C12
U 1 1
P 10200 5100
F 0 "C12" H 10318 5146 50  0000 L CNN
F 1 "100uf" H 10318 5055 50  0000 L CNN
F 2 "Capacitors_THT:CP_Radial_D6.3mm_P2.50mm" H 10238 4950 50  0001 C CNN
F 3 "" H 10200 5100 50  0001 C CNN
	1    10200 5100
	1    0    0    -1  
$EndComp
$Comp
L +12V #PWR037
U 1 1
P 10200 4900
F 0 "#PWR037" H 10200 4750 50  0001 C CNN
F 1 "+12V" H 10215 5073 50  0000 C CNN
F 2 "" H 10200 4900 50  0001 C CNN
F 3 "" H 10200 4900 50  0001 C CNN
	1    10200 4900
	1    0    0    -1  
$EndComp
Wire Wire Line
	10200 4900 10200 4950
$Comp
L CP C13
U 1 1
P 10650 5100
F 0 "C13" H 10768 5146 50  0000 L CNN
F 1 "100uf" H 10768 5055 50  0000 L CNN
F 2 "Capacitors_THT:CP_Radial_D6.3mm_P2.50mm" H 10688 4950 50  0001 C CNN
F 3 "" H 10650 5100 50  0001 C CNN
	1    10650 5100
	1    0    0    -1  
$EndComp
$Comp
L +5V #PWR038
U 1 1
P 10650 4900
F 0 "#PWR038" H 10650 4750 50  0001 C CNN
F 1 "+5V" H 10665 5073 50  0000 C CNN
F 2 "" H 10650 4900 50  0001 C CNN
F 3 "" H 10650 4900 50  0001 C CNN
	1    10650 4900
	1    0    0    -1  
$EndComp
Wire Wire Line
	10650 4900 10650 4950
$Comp
L GND #PWR039
U 1 1
P 10900 5300
F 0 "#PWR039" H 10900 5050 50  0001 C CNN
F 1 "GND" H 10905 5127 50  0000 C CNN
F 2 "" H 10900 5300 50  0001 C CNN
F 3 "" H 10900 5300 50  0001 C CNN
	1    10900 5300
	1    0    0    -1  
$EndComp
Wire Wire Line
	10200 5300 10400 5300
Wire Wire Line
	10400 5300 10650 5300
Wire Wire Line
	10650 5300 10900 5300
Wire Wire Line
	10200 5300 10200 5250
$Comp
L CP C14
U 1 1
P 10400 5500
F 0 "C14" H 10518 5546 50  0000 L CNN
F 1 "100uf" H 10518 5455 50  0000 L CNN
F 2 "Capacitors_THT:CP_Radial_D6.3mm_P2.50mm" H 10438 5350 50  0001 C CNN
F 3 "" H 10400 5500 50  0001 C CNN
	1    10400 5500
	1    0    0    -1  
$EndComp
$Comp
L -12VA #PWR040
U 1 1
P 10400 5700
F 0 "#PWR040" H 10400 5550 50  0001 C CNN
F 1 "-12VA" H 10415 5873 50  0000 C CNN
F 2 "" H 10400 5700 50  0001 C CNN
F 3 "" H 10400 5700 50  0001 C CNN
	1    10400 5700
	-1   0    0    1   
$EndComp
Wire Wire Line
	10400 5700 10400 5650
Wire Wire Line
	10400 5350 10400 5300
Connection ~ 10400 5300
Wire Wire Line
	10650 5250 10650 5300
Connection ~ 10650 5300
Text Notes 1200 4500 0    60   ~ 0
C9's value has a drastic\neffect on the VCO's frequency.
Wire Wire Line
	2700 5800 2750 5800
Wire Wire Line
	2750 5800 2850 5800
Wire Wire Line
	3550 5750 3500 5750
Wire Wire Line
	3500 5300 3500 5750
Wire Wire Line
	3500 5750 3500 5850
Wire Wire Line
	3500 6150 3500 6200
Connection ~ 3500 5750
Wire Wire Line
	3850 5750 3900 5750
Connection ~ 3900 5750
$Comp
L +5V #PWR041
U 1 1
P 3500 4950
F 0 "#PWR041" H 3500 4800 50  0001 C CNN
F 1 "+5V" H 3515 5123 50  0000 C CNN
F 2 "" H 3500 4950 50  0001 C CNN
F 3 "" H 3500 4950 50  0001 C CNN
	1    3500 4950
	1    0    0    -1  
$EndComp
Wire Wire Line
	3500 4950 3500 5000
Wire Wire Line
	9150 1250 9150 1450
Wire Wire Line
	9150 1450 9150 1550
Wire Wire Line
	9250 1450 9150 1450
Connection ~ 9150 1450
Wire Wire Line
	9950 2700 9450 2700
Wire Wire Line
	8700 2700 9050 2700
Wire Wire Line
	9050 2700 9150 2700
$Comp
L R R13
U 1 1
P 2400 5900
F 0 "R13" H 2470 5946 50  0000 L CNN
F 1 "50k" H 2470 5855 50  0000 L CNN
F 2 "Resistors_THT:R_Axial_DIN0207_L6.3mm_D2.5mm_P10.16mm_Horizontal" V 2330 5900 50  0001 C CNN
F 3 "" H 2400 5900 50  0001 C CNN
	1    2400 5900
	1    0    0    -1  
$EndComp
Wire Wire Line
	2150 5300 2400 5300
Wire Wire Line
	2400 5300 2500 5300
$Comp
L POT_TRIM RV4
U 1 1
P 1350 5400
F 0 "RV4" H 1280 5446 50  0000 R CNN
F 1 "10k" H 1280 5355 50  0000 R CNN
F 2 "Potentiometers:Potentiometer_Trimmer_Bourns_3296Y" H 1350 5400 50  0001 C CNN
F 3 "" H 1350 5400 50  0001 C CNN
	1    1350 5400
	1    0    0    -1  
$EndComp
$Comp
L R R9
U 1 1
P 1900 5200
F 0 "R9" V 1693 5200 50  0000 C CNN
F 1 "100k" V 1784 5200 50  0000 C CNN
F 2 "Resistors_THT:R_Axial_DIN0207_L6.3mm_D2.5mm_P10.16mm_Horizontal" V 1830 5200 50  0001 C CNN
F 3 "" H 1900 5200 50  0001 C CNN
	1    1900 5200
	0    1    1    0   
$EndComp
Wire Wire Line
	2150 5300 2150 5200
Wire Wire Line
	2150 5200 2050 5200
$Comp
L POT_TRIM RV3
U 1 1
P 2100 4900
F 0 "RV3" V 1893 4900 50  0000 C CNN
F 1 "10k" V 1984 4900 50  0000 C CNN
F 2 "Potentiometers:Potentiometer_Trimmer_Bourns_3296Y" H 2100 4900 50  0001 C CNN
F 3 "" H 2100 4900 50  0001 C CNN
	1    2100 4900
	-1   0    0    1   
$EndComp
$Comp
L +12V #PWR042
U 1 1
P 2100 4750
F 0 "#PWR042" H 2100 4600 50  0001 C CNN
F 1 "+12V" H 2115 4923 50  0000 C CNN
F 2 "" H 2100 4750 50  0001 C CNN
F 3 "" H 2100 4750 50  0001 C CNN
	1    2100 4750
	1    0    0    -1  
$EndComp
$Comp
L GND #PWR043
U 1 1
P 2250 5050
F 0 "#PWR043" H 2250 4800 50  0001 C CNN
F 1 "GND" H 2255 4877 50  0000 C CNN
F 2 "" H 2250 5050 50  0001 C CNN
F 3 "" H 2250 5050 50  0001 C CNN
	1    2250 5050
	1    0    0    -1  
$EndComp
Wire Wire Line
	2250 5050 2100 5050
$Comp
L R R7
U 1 1
P 1700 4900
F 0 "R7" V 1493 4900 50  0000 C CNN
F 1 "1k" V 1584 4900 50  0000 C CNN
F 2 "Resistors_THT:R_Axial_DIN0207_L6.3mm_D2.5mm_P10.16mm_Horizontal" V 1630 4900 50  0001 C CNN
F 3 "" H 1700 4900 50  0001 C CNN
	1    1700 4900
	0    1    1    0   
$EndComp
Wire Wire Line
	1950 4900 1850 4900
Wire Wire Line
	1350 4900 1550 4900
Text Notes 3100 3800 0    60   ~ 0
RV1 is exponential product control.\nRV2 is product control.\nRV3 and RV4 are sum controls.
Wire Wire Line
	3600 1450 3600 1800
Wire Wire Line
	3600 1800 3600 2150
Wire Wire Line
	3600 2150 4000 2150
$Comp
L POT RV5
U 1 1
P 1350 3850
F 0 "RV5" V 1236 3850 50  0000 C CNN
F 1 "10k" V 1145 3850 50  0000 C CNN
F 2 "Potentiometers:Potentiometer_Alps_RK09L_Sleve_Single_Horizontal_Custom" H 1350 3850 50  0001 C CNN
F 3 "" H 1350 3850 50  0001 C CNN
	1    1350 3850
	0    -1   -1   0   
$EndComp
Wire Wire Line
	1150 3450 1150 3850
Wire Wire Line
	1150 3850 1150 3900
Wire Wire Line
	1150 3850 1200 3850
$Comp
L GND #PWR044
U 1 1
P 1150 3900
F 0 "#PWR044" H 1150 3650 50  0001 C CNN
F 1 "GND" H 1155 3727 50  0000 C CNN
F 2 "" H 1150 3900 50  0001 C CNN
F 3 "" H 1150 3900 50  0001 C CNN
	1    1150 3900
	1    0    0    -1  
$EndComp
Connection ~ 1150 3850
Wire Wire Line
	1350 3600 1350 3700
Wire Wire Line
	1300 3600 1350 3600
$Comp
L +5V #PWR045
U 1 1
P 1550 3800
F 0 "#PWR045" H 1550 3650 50  0001 C CNN
F 1 "+5V" H 1565 3973 50  0000 C CNN
F 2 "" H 1550 3800 50  0001 C CNN
F 3 "" H 1550 3800 50  0001 C CNN
	1    1550 3800
	1    0    0    -1  
$EndComp
Wire Wire Line
	1550 3800 1550 3850
Wire Wire Line
	1550 3850 1500 3850
$Comp
L PJ301M-12 J2
U 1 1
P 1300 3000
F 0 "J2" V 700 3150 50  0000 R CNN
F 1 "PJ301M-12" V 800 3250 50  0000 R CNN
F 2 "Eurocad:PJ301M-12" H 1300 3000 50  0001 C CNN
F 3 "" H 1300 3000 50  0000 C CNN
	1    1300 3000
	0    -1   1    0   
$EndComp
Wire Wire Line
	1400 3450 1400 3500
Wire Wire Line
	1300 3600 1300 3450
$Comp
L PJ301M-12 J4
U 1 1
P 9600 5050
F 0 "J4" V 9000 5000 50  0000 L CNN
F 1 "PJ301M-12" V 9100 4850 50  0000 L CNN
F 2 "Eurocad:PJ301M-12" H 9600 5050 50  0001 C CNN
F 3 "" H 9600 5050 50  0000 C CNN
	1    9600 5050
	0    1    1    0   
$EndComp
$Comp
L PJ301M-12 J3
U 1 1
P 9050 5050
F 0 "J3" V 8450 5000 50  0000 L CNN
F 1 "PJ301M-12" V 8550 4850 50  0000 L CNN
F 2 "Eurocad:PJ301M-12" H 9050 5050 50  0001 C CNN
F 3 "" H 9050 5050 50  0000 C CNN
	1    9050 5050
	0    1    1    0   
$EndComp
Wire Wire Line
	9500 5500 9500 5550
NoConn ~ 9600 5500
NoConn ~ 9050 5500
Wire Wire Line
	8950 5500 8950 5550
$Comp
L GND #PWR046
U 1 1
P 9200 5550
F 0 "#PWR046" H 9200 5300 50  0001 C CNN
F 1 "GND" H 9205 5377 50  0000 C CNN
F 2 "" H 9200 5550 50  0001 C CNN
F 3 "" H 9200 5550 50  0001 C CNN
	1    9200 5550
	1    0    0    -1  
$EndComp
$Comp
L GND #PWR047
U 1 1
P 9750 5550
F 0 "#PWR047" H 9750 5300 50  0001 C CNN
F 1 "GND" H 9755 5377 50  0000 C CNN
F 2 "" H 9750 5550 50  0001 C CNN
F 3 "" H 9750 5550 50  0001 C CNN
	1    9750 5550
	1    0    0    -1  
$EndComp
Wire Wire Line
	9750 5500 9750 5550
Wire Wire Line
	9200 5500 9200 5550
Text Notes 1000 4200 0    60   ~ 0
Pitch control pot.
$Comp
L 2N3906 Q4
U 1 1
P 3000 6550
F 0 "Q4" V 3328 6550 50  0000 C CNN
F 1 "2N3906" V 3237 6550 50  0000 C CNN
F 2 "TO_SOT_Packages_THT:TO-92_Inline_Wide" H 3200 6475 50  0001 L CIN
F 3 "" H 3000 6550 50  0001 L CNN
	1    3000 6550
	0    -1   -1   0   
$EndComp
Wire Wire Line
	2850 6750 3000 6750
Wire Wire Line
	3000 6750 3650 6750
Wire Wire Line
	3650 6750 3750 6750
Connection ~ 3650 6750
$Comp
L 2N3904 Q6
U 1 1
P 2750 7000
F 0 "Q6" H 2941 7046 50  0000 L CNN
F 1 "2N3904" H 2941 6955 50  0000 L CNN
F 2 "TO_SOT_Packages_THT:TO-92_Inline_Wide" H 2950 6925 50  0001 L CIN
F 3 "" H 2750 7000 50  0001 L CNN
	1    2750 7000
	1    0    0    -1  
$EndComp
Wire Wire Line
	2850 6750 2850 6800
Connection ~ 3000 6750
$Comp
L GND #PWR048
U 1 1
P 2850 7250
F 0 "#PWR048" H 2850 7000 50  0001 C CNN
F 1 "GND" H 2855 7077 50  0000 C CNN
F 2 "" H 2850 7250 50  0001 C CNN
F 3 "" H 2850 7250 50  0001 C CNN
	1    2850 7250
	1    0    0    -1  
$EndComp
Wire Wire Line
	2850 7200 2850 7250
$Comp
L R R4
U 1 1
P 2300 7300
F 0 "R4" V 2093 7300 50  0000 C CNN
F 1 "10k" V 2184 7300 50  0000 C CNN
F 2 "Resistors_THT:R_Axial_DIN0207_L6.3mm_D2.5mm_P10.16mm_Horizontal" V 2230 7300 50  0001 C CNN
F 3 "" H 2300 7300 50  0001 C CNN
	1    2300 7300
	0    1    1    0   
$EndComp
Wire Wire Line
	2450 7300 2500 7300
Wire Wire Line
	2500 7300 2500 7000
Wire Wire Line
	2500 7000 2550 7000
Text GLabel 2050 7300 0    60   Input ~ 0
Gate1
Wire Wire Line
	2050 7300 2150 7300
$Comp
L PJ301M-12 J5
U 1 1
P 2100 3000
F 0 "J5" V 1500 3150 50  0000 R CNN
F 1 "PJ301M-12" V 1600 3250 50  0000 R CNN
F 2 "Eurocad:PJ301M-12" H 2100 3000 50  0001 C CNN
F 3 "" H 2100 3000 50  0000 C CNN
	1    2100 3000
	0    -1   1    0   
$EndComp
$Comp
L GND #PWR049
U 1 1
P 1950 3900
F 0 "#PWR049" H 1950 3650 50  0001 C CNN
F 1 "GND" H 1955 3727 50  0000 C CNN
F 2 "" H 1950 3900 50  0001 C CNN
F 3 "" H 1950 3900 50  0001 C CNN
	1    1950 3900
	1    0    0    -1  
$EndComp
Wire Wire Line
	1950 3450 1950 3900
NoConn ~ 2100 3450
Text GLabel 2250 3500 2    60   Input ~ 0
Gate1
Wire Wire Line
	2200 3450 2200 3500
Wire Wire Line
	2200 3500 2250 3500
Wire Wire Line
	1750 5200 1550 5200
Wire Wire Line
	1550 5200 1550 5400
Wire Wire Line
	1550 5400 1550 5600
Wire Wire Line
	1550 5600 1600 5600
Wire Wire Line
	1500 5400 1550 5400
Connection ~ 1550 5400
Wire Wire Line
	1350 5550 1350 5800
Wire Wire Line
	1350 5800 1300 5800
Wire Wire Line
	1350 5250 1350 4900
$EndSCHEMATC
